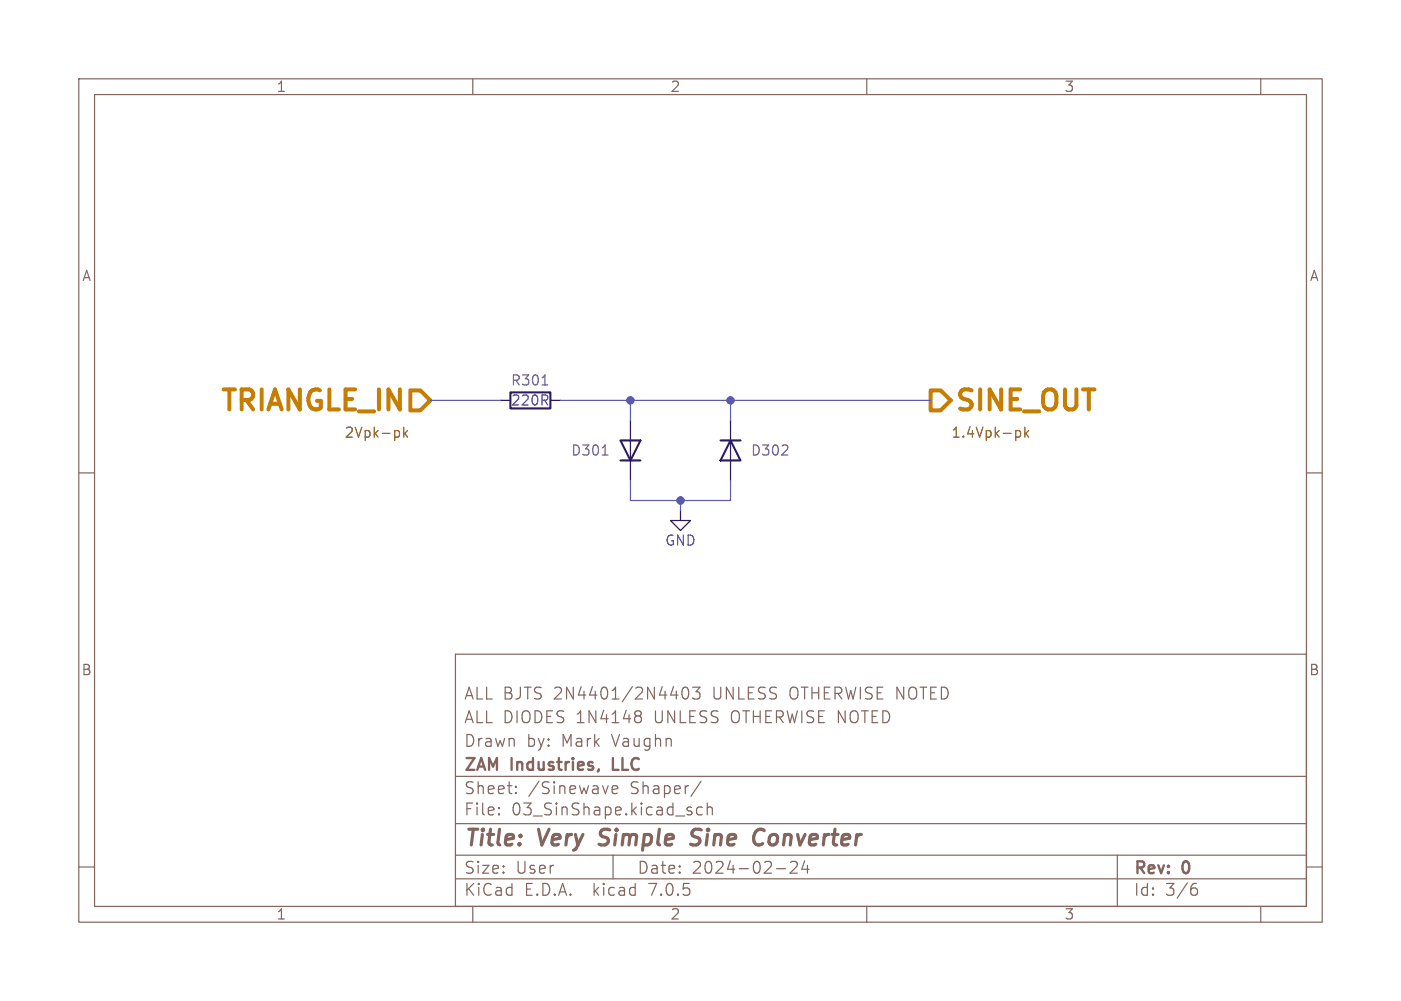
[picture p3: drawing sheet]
(kicad_sch (version 20230121) (generator eeschema)

 (paper "User" 177.8 127)

 (title_block
  (title "Very Simple Sine Converter")
  (date "2024-02-24")
  (rev "0")
  (company "ZAM Industries, LLC")
  (comment 1 "Drawn by: Mark Vaughn")
  (comment 2 "ALL DIODES 1N4148 UNLESS OTHERWISE NOTED")
  (comment 3 "ALL BJTS 2N4401/2N4403 UNLESS OTHERWISE NOTED"))

 (lib_symbols
  (symbol "Device:D" (pin_numbers hide) (pin_names (offset 1.016) hide) (in_bom yes) (on_board yes)
   (property "Reference" "D" (at 0 2.54 0) (effects (font (size 1.27 1.27))))
   (property "Value" "D" (at 0 -2.54 0) (effects (font (size 1.27 1.27))))
   (property "Footprint" "" (at 0 0 0) (effects (font (size 1.27 1.27)) hide))
   (property "Datasheet" "~" (at 0 0 0) (effects (font (size 1.27 1.27)) hide))
   (property "Sim.Device" "D" (at 0 0 0) (effects (font (size 1.27 1.27)) hide))
   (property "Sim.Pins" "1=K 2=A" (at 0 0 0) (effects (font (size 1.27 1.27)) hide))
   (symbol "D_0_1"
    (polyline (pts (xy -1.27 1.27) (xy -1.27 -1.27)) (stroke (width 0.254) (type default)) (fill (type none)))
    (polyline (pts (xy 1.27 0) (xy -1.27 0)) (stroke (width 0) (type default)) (fill (type none)))
    (polyline (pts (xy 1.27 1.27) (xy 1.27 -1.27) (xy -1.27 0) (xy 1.27 1.27)) (stroke (width 0.254) (type default)) (fill (type none))))
   (symbol "D_1_1"
    (pin passive line (at -3.81 0 0) (length 2.54) (name "K" (effects (font (size 1.27 1.27)))) (number "1" (effects (font (size 1.27 1.27)))))
    (pin passive line (at 3.81 0 180) (length 2.54) (name "A" (effects (font (size 1.27 1.27)))) (number "2" (effects (font (size 1.27 1.27)))))))
  (symbol "Device:R" (pin_numbers hide) (pin_names (offset 0)) (in_bom yes) (on_board yes)
   (property "Reference" "R" (at 2.032 0 90) (effects (font (size 1.27 1.27))))
   (property "Value" "R" (at 0 0 90) (effects (font (size 1.27 1.27))))
   (property "Footprint" "" (at -1.778 0 90) (effects (font (size 1.27 1.27)) hide))
   (property "Datasheet" "~" (at 0 0 0) (effects (font (size 1.27 1.27)) hide))
   (symbol "R_0_1"
    (rectangle (start -1.016 -2.54) (end 1.016 2.54) (stroke (width 0.254) (type default)) (fill (type none))))
   (symbol "R_1_1"
    (pin passive line (at 0 3.81 270) (length 1.27) (name "~" (effects (font (size 1.27 1.27)))) (number "1" (effects (font (size 1.27 1.27)))))
    (pin passive line (at 0 -3.81 90) (length 1.27) (name "~" (effects (font (size 1.27 1.27)))) (number "2" (effects (font (size 1.27 1.27)))))))
  (symbol "power:GND" (power) (pin_names (offset 0)) (in_bom yes) (on_board yes)
   (property "Reference" "#PWR" (at 0 -6.35 0) (effects (font (size 1.27 1.27)) hide))
   (property "Value" "GND" (at 0 -3.81 0) (effects (font (size 1.27 1.27))))
   (property "Footprint" "" (at 0 0 0) (effects (font (size 1.27 1.27)) hide))
   (property "Datasheet" "" (at 0 0 0) (effects (font (size 1.27 1.27)) hide))
   (symbol "GND_0_1"
    (polyline (pts (xy 0 0) (xy 0 -1.27) (xy 1.27 -1.27) (xy 0 -2.54) (xy -1.27 -1.27) (xy 0 -1.27)) (stroke (width 0) (type default)) (fill (type none))))
   (symbol "GND_1_1"
    (pin power_in line (at 0 0 270) (length 0) hide (name "GND" (effects (font (size 1.27 1.27)))) (number "1" (effects (font (size 1.27 1.27))))))))

 (junction (at 86.36 63.5) (diameter 0) (color 0 0 0 0))
 (junction (at 80.01 50.8) (diameter 0) (color 0 0 0 0))
 (junction (at 92.71 50.8) (diameter 0) (color 0 0 0 0))

 (wire (pts (xy 92.71 60.96) (xy 92.71 63.5)) (stroke (width 0) (type default)))
 (wire (pts (xy 71.12 50.8) (xy 80.01 50.8)) (stroke (width 0) (type default)))
 (wire (pts (xy 92.71 50.8) (xy 92.71 53.34)) (stroke (width 0) (type default)))
 (wire (pts (xy 86.36 63.5) (xy 92.71 63.5)) (stroke (width 0) (type default)))
 (wire (pts (xy 80.01 60.96) (xy 80.01 63.5)) (stroke (width 0) (type default)))
 (wire (pts (xy 86.36 63.5) (xy 86.36 64.77)) (stroke (width 0) (type default)))
 (wire (pts (xy 80.01 50.8) (xy 92.71 50.8)) (stroke (width 0) (type default)))
 (wire (pts (xy 80.01 63.5) (xy 86.36 63.5)) (stroke (width 0) (type default)))
 (wire (pts (xy 80.01 50.8) (xy 80.01 53.34)) (stroke (width 0) (type default)))
 (wire (pts (xy 54.61 50.8) (xy 63.5 50.8)) (stroke (width 0) (type default)))
 (wire (pts (xy 92.71 50.8) (xy 118.11 50.8)) (stroke (width 0) (type default)))

 (text "2Vpk-pk" (at 52.07 55.88 0) (effects (font (size 1.27 1.27)) (justify right bottom)))
 (text "1.4Vpk-pk" (at 120.65 55.88 0) (effects (font (size 1.27 1.27)) (justify left bottom)))

 (hierarchical_label "SINE_OUT" (shape output) (at 118.11 50.8 0) (fields_autoplaced) (effects (font (size 2.54 2.54) (thickness 0.508) bold) (justify left)))
 (hierarchical_label "TRIANGLE_IN" (shape input) (at 54.61 50.8 180) (fields_autoplaced) (effects (font (size 2.54 2.54) (thickness 0.508) bold) (justify right)))

 (symbol (lib_id "Device:R") (at 67.31 50.8 90) (unit 1) (in_bom yes) (on_board yes) (dnp no)
  (property "Reference" "R301" (at 67.31 48.26 90) (effects (font (size 1.27 1.27))))
  (property "Value" "220R" (at 67.31 50.8 90) (effects (font (size 1.27 1.27))))
  (property "Footprint" "" (at 67.31 52.578 90) (effects (font (size 1.27 1.27)) hide))
  (property "Datasheet" "~" (at 67.31 50.8 0) (effects (font (size 1.27 1.27)) hide)) (pin "1") (pin "2"))

 (symbol (lib_id "Device:D") (at 80.01 57.15 270) (mirror x) (unit 1) (in_bom yes) (on_board yes) (dnp no)
  (property "Reference" "D301" (at 77.47 57.15 90) (effects (font (size 1.27 1.27)) (justify right)))
  (property "Value" "D" (at 77.47 58.42 90) (effects (font (size 1.27 1.27)) (justify right) hide))
  (property "Footprint" "" (at 80.01 57.15 0) (effects (font (size 1.27 1.27)) hide))
  (property "Datasheet" "~" (at 80.01 57.15 0) (effects (font (size 1.27 1.27)) hide))
  (property "Sim.Device" "D" (at 80.01 57.15 0) (effects (font (size 1.27 1.27)) hide))
  (property "Sim.Pins" "1=K 2=A" (at 80.01 57.15 0) (effects (font (size 1.27 1.27)) hide)) (pin "1") (pin "2"))

 (symbol (lib_id "power:GND") (at 86.36 64.77 0) (unit 1) (in_bom yes) (on_board yes) (dnp no)
  (property "Reference" "#PWR0301" (at 86.36 71.12 0) (effects (font (size 1.27 1.27)) hide))
  (property "Value" "GND" (at 86.36 68.58 0) (effects (font (size 1.27 1.27))))
  (property "Footprint" "" (at 86.36 64.77 0) (effects (font (size 1.27 1.27)) hide))
  (property "Datasheet" "" (at 86.36 64.77 0) (effects (font (size 1.27 1.27)) hide)) (pin "1"))

 (symbol (lib_id "Device:D") (at 92.71 57.15 90) (mirror x) (unit 1) (in_bom yes) (on_board yes) (dnp no)
  (property "Reference" "D302" (at 95.25 57.15 90) (effects (font (size 1.27 1.27)) (justify right)))
  (property "Value" "D" (at 95.25 58.42 90) (effects (font (size 1.27 1.27)) (justify right) hide))
  (property "Footprint" "" (at 92.71 57.15 0) (effects (font (size 1.27 1.27)) hide))
  (property "Datasheet" "~" (at 92.71 57.15 0) (effects (font (size 1.27 1.27)) hide))
  (property "Sim.Device" "D" (at 92.71 57.15 0) (effects (font (size 1.27 1.27)) hide))
  (property "Sim.Pins" "1=K 2=A" (at 92.71 57.15 0) (effects (font (size 1.27 1.27)) hide)) (pin "1") (pin "2")))
